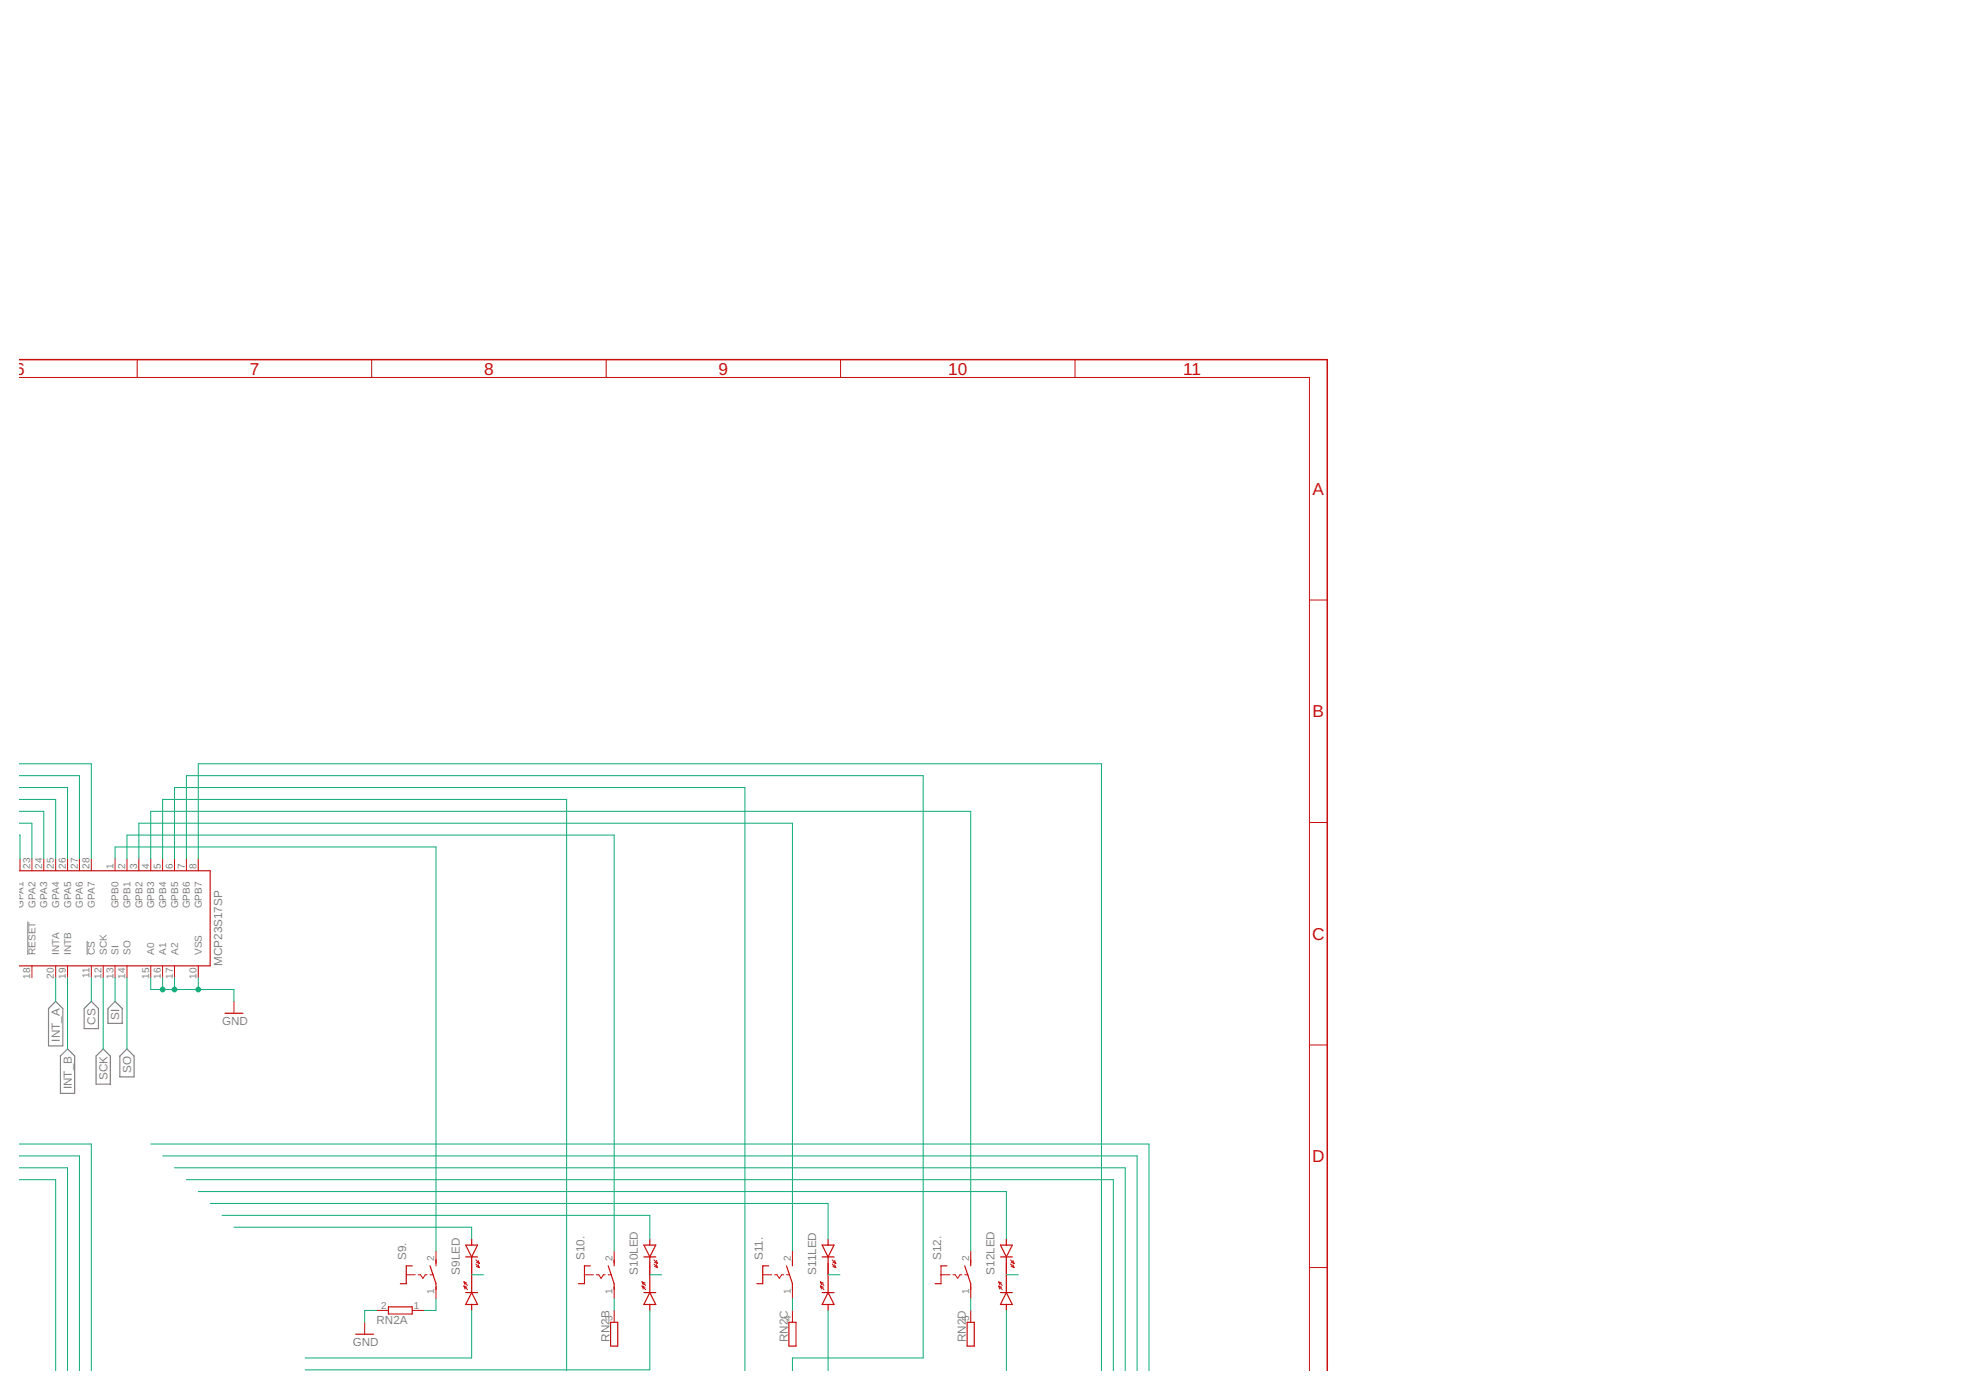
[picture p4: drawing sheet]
<svg xmlns="http://www.w3.org/2000/svg" width="420mm" height="297mm" viewBox="0 0 420 297" stroke-linecap="round" stroke-linejoin="round" font-family="sans-serif">
<path d="M5.9 196.9v7.1M18.6 201.1v2.9" fill="none" stroke="#808080" stroke-width=".21"/>
<path d="M10.4 215.5l1.5-1.5 1.5 1.5v8h-3zM18 215.5l1.5-1.5 1.5 1.5v4.3h-3zM23.1 215.5l1.5-1.5 1.5 1.5v3.2h-3zM12.9 225.7l1.5-1.5 1.6 1.5v8h-3.1zM20.5 225.7l1.6-1.5 1.5 1.5v6h-3.1zM25.6 225.7l1.5-1.5 1.6 1.5v4.4h-3.1z" fill="none" stroke="#808080" stroke-width=".25"/>
<g fill="none" stroke="#c90d0c" stroke-width=".25">
<path d="M4.1 186.1h40.8v20.3h-40.8M48.1 216.5h3.8M83 279.3h5.1v1.5h-5.1zM88.1 270.5h-1.3v3.8h-1.2M91.9 270.5l1.3 3.8v1.3M93.2 269.2v1.3M99.5 266.1h2.6l-1.3 2.5zM99.5 268.6h2.6M99.5 276.2h2.6M100.8 264.8v1.3M100.8 268.6v7.6M100.8 278.8v1.2"/>
<path d="M100.8 276.2l1.3 2.6h-2.6zM126.2 270.5h-1.3v3.8h-1.3M130 270.5l1.3 3.8v1.3M131.3 269.2v1.3M137.6 268.6h2.5M137.6 266.1h2.5l-1.2 2.5zM137.6 276.2h2.5M138.9 276.2l1.2 2.6h-2.5zM138.9 264.8v1.3M138.9 268.6v7.6M138.9 278.8v1.2M164.3 270.5h-1.3v3.8h-1.3"/>
<path d="M168.1 270.5l1.3 3.8v1.3M169.4 269.2v1.3M175.7 268.6h2.5M175.7 266.1h2.5l-1.2 2.5zM175.7 276.2h2.5M177 276.2l1.2 2.6h-2.5zM177 264.8v1.3M177 268.6v7.6M177 278.8v1.2M202.4 270.5h-1.3v3.8h-1.3M206.2 270.5l1.3 3.8v1.3M207.5 269.2v1.3"/>
<path d="M213.8 268.6h2.5M213.8 266.1h2.5l-1.2 2.5zM213.8 276.2h2.5M215.1 276.2l1.2 2.6h-2.5zM215.1 264.8v1.3M215.1 268.6v7.6M215.1 278.8v1.2M76 285.1h3.8M130.5 282.6h1.5v5.1h-1.5zM168.6 282.6h1.5v5.1h-1.5zM206.7 282.6h1.5v5.1h-1.5z"/>
</g>
<g fill="none" stroke="#c90d0c" stroke-width=".21">
<path d="M29.3 76.9v3.8M79.4 76.9v3.8M129.5 76.9v3.8M179.6 76.9v3.8M229.7 76.9v3.8M4.1 80.7h275.7v212.2M279.8 128.2h3.9M279.8 175.8h3.9M4.3 183.5v2.6M6.8 183.5v2.6M9.4 183.5v2.6M11.9 183.5v2.6"/>
<path d="M14.4 183.5v2.6M17 183.5v2.6M19.5 183.5v2.6M24.6 183.5v2.6M27.1 183.5v2.6M29.7 183.5v2.6M32.2 183.5v2.6M34.8 183.5v2.6M37.3 183.5v2.6M39.8 183.5v2.6M42.4 183.5v2.6M6.8 206.4v2.5"/>
<path d="M11.9 206.4v2.5M14.4 206.4v2.5M19.5 206.4v2.5M22.1 206.4v2.5M24.6 206.4v2.5M27.1 206.4v2.5M32.2 206.4v2.5M34.8 206.4v2.5M37.3 206.4v2.5M42.4 206.4v2.5M50 214v2.5M279.8 223.3h3.9"/>
<path d="M86.8 272.4h1.9M89.4 272.4h.5l.5 .8 .5-.8h.4M91.9 272.4h.6M93.2 267.3v2.6M93.2 275v2.5M99.1 274.8l.8 .8M99.1 274.8l.3 .7M99.1 274.8l.7 .3M99.1 273.9l.8 .8M99.1 273.9l.3 .7M99.1 273.9l.7 .3M100.8 269.9v2.5"/>
<path d="M101.7 269.2l.7 .8M101.7 270.1l.7 .8M101.8 269.7l.6 .3M101.8 270.6l.6 .3M102.2 269.4l.2 .6M102.2 270.3l.2 .6M124.9 272.4h1.9M127.4 272.4h.6l.5 .8 .5-.8h.3M130 272.4h.6M131.3 267.3v2.6M131.3 275v2.5M137.2 274.8l.8 .8"/>
<path d="M137.2 274.8l.3 .7M137.2 274.8l.7 .3M137.2 273.9l.8 .8M137.2 273.9l.3 .7M137.2 273.9l.7 .3M138.9 269.9v2.5M139.8 269.2l.7 .8M139.8 270.1l.7 .8M139.9 269.7l.6 .3M139.9 270.6l.6 .3M140.3 269.4l.2 .6M140.3 270.3l.2 .6"/>
<path d="M163 272.4h1.9M165.5 272.4h.6l.5 .8 .5-.8h.3M168.1 272.4h.6M169.4 267.3v2.6M169.4 275v2.5M175.3 274.8l.8 .8M175.3 274.8l.3 .7M175.3 274.8l.7 .3M175.3 273.9l.8 .8M175.3 273.9l.3 .7M175.3 273.9l.7 .3M177 269.9v2.5"/>
<path d="M177.9 269.2l.7 .8M177.9 270.1l.7 .8M178 269.7l.6 .3M178 270.6l.6 .3M178.4 269.4l.2 .6M178.4 270.3l.2 .6M201.1 272.4h1.9M203.6 272.4h.6l.5 .8 .5-.8h.3M206.2 272.4h.6M207.5 267.3v2.6M207.5 275v2.5M213.4 274.8l.8 .8"/>
<path d="M213.4 274.8l.3 .7M213.4 274.8l.7 .3M213.4 273.9l.8 .8M213.4 273.9l.3 .7M213.4 273.9l.7 .3M215.1 269.9v2.5M216 269.2l.7 .8M216 270.1l.7 .8M216.1 269.7l.6 .3M216.1 270.6l.6 .3M216.5 269.4l.2 .6M216.5 270.3l.2 .6"/>
<path d="M279.8 270.9h3.9M77.9 282.6v2.5M80.5 280h2.5M88.1 280h2.5M131.3 280v2.6M169.4 280v2.6M207.5 280v2.6"/>
</g>
<path d="M4.1 76.9h279.6v216" fill="none" stroke="#c90d0c" stroke-width=".32"/>
<g fill="none" stroke="#0dab76" stroke-width=".21">
<path d="M4.1 170.8h7.8v12.7M4.1 168.3h10.3v15.2M4.1 165.8h12.9v17.7M4.1 163.2h15.4v20.3M4.1 178.5h.2v5M4.1 175.9h2.7v7.6M4.1 173.4h5.3v10.1M24.6 183.5v-2.5h68.6v86.3M27.1 183.5v-5h104.2v88.8M29.7 183.5v-7.6h139.7v91.4M32.2 183.5v-10.1h175.3v93.9M34.8 183.5v-12.7h86.3v122.1"/>
<path d="M37.3 183.5v-15.2h121.9v124.6M39.8 183.5v-17.7h157.5v124.4h-27.9v2.7M42.4 183.5v-20.3h193v129.7M11.9 208.9v5.1M14.4 208.9v15.3M19.5 208.9v5.1M22.1 208.9v15.3M24.6 208.9v5.1M27.1 208.9v15.3M32.2 208.9v2.6h17.8v2.5M34.8 208.9v2.6M37.3 208.9v2.6"/>
<path d="M42.4 208.9v2.6M4.1 252.1h7.8v40.8M4.1 249.6h10.3v43.3M4.1 247h12.9v45.9M4.1 244.5h15.4v48.4M32.2 244.5h213.4v48.4M34.8 247h208.2v45.9M37.3 249.6h203.2v43.3M39.8 252.1h198.1v40.8M42.4 254.6h172.7v10.2M44.9 257.2h132.1v7.6M47.5 259.7h91.4v5.1"/>
<path d="M50 262.3h50.8v2.5M93.2 277.5v2.5h-2.6M100.8 272.4h2.5M131.3 277.5v2.5M138.9 272.4h2.5M169.4 277.5v2.5M177 272.4h2.5M207.5 277.5v2.5M215.1 272.4h2.5M80.5 280h-2.6v2.6M100.8 280v10.2h-35.6M138.9 280v12.7h-73.7"/>
<path d="M177 280v12.9M215.1 280v12.9"/>
</g>
<g fill="#0dab76" stroke="#0dab76" stroke-width=".21">
<circle cx="42.4" cy="211.5" r=".51"/>
<circle cx="37.3" cy="211.5" r=".51"/>
<circle cx="34.8" cy="211.5" r=".51"/>
</g>
<g font-size="3.7" fill="#c90d0c">
<text x="3.3" y="80.1">6</text>
<text x="53.4" y="80.1">7</text>
<text x="103.5" y="80.1">8</text>
<text x="153.6" y="80.1">9</text>
<text x="202.6" y="80.1">10</text>
<text x="252.9" y="80.1">11</text>
<text x="280.5" y="105.7">A</text>
<text x="280.5" y="153.3">B</text>
<text x="280.4" y="200.8">C</text>
<text x="280.4" y="248.4">D</text>
</g>
<g font-size="2.5" fill="#808080">
<text x="47.5" y="206.4" transform="rotate(-90 47.5 206.4)">MCP23S17SP</text>
<text x="20.4" y="219" transform="rotate(-90 20.4 219)">CS</text>
<text x="25.5" y="217.9" transform="rotate(-90 25.5 217.9)">SI</text>
<text x="47.5" y="219.1">GND</text>
<text x="12.8" y="222.6" transform="rotate(-90 12.8 222.6)">INT_A</text>
<text x="15.3" y="232.8" transform="rotate(-90 15.3 232.8)">INT_B</text>
<text x="22.9" y="230.8" transform="rotate(-90 22.9 230.8)">SCK</text>
<text x="28" y="229.3" transform="rotate(-90 28 229.3)">SO</text>
<text x="86.8" y="269.2" transform="rotate(-90 86.8 269.2)">S9.</text>
<text x="124.9" y="269.2" transform="rotate(-90 124.9 269.2)">S10.</text>
<text x="163" y="269.2" transform="rotate(-90 163 269.2)">S11.</text>
<text x="201.1" y="269.2" transform="rotate(-90 201.1 269.2)">S12.</text>
<text x="98.2" y="272.4" transform="rotate(-90 98.2 272.4)">S9LED</text>
<text x="136.3" y="272.4" transform="rotate(-90 136.3 272.4)">S10LED</text>
<text x="174.4" y="272.4" transform="rotate(-90 174.4 272.4)">S11LED</text>
<text x="212.5" y="272.4" transform="rotate(-90 212.5 272.4)">S12LED</text>
<text x="75.4" y="287.7">GND</text>
<text x="80.5" y="282.8">RN2A</text>
<text x="130.2" y="286.7" transform="rotate(-90 130.2 286.7)">RN2B</text>
<text x="168.3" y="286.8" transform="rotate(-90 168.3 286.8)">RN2C</text>
<text x="206.4" y="286.8" transform="rotate(-90 206.4 286.8)">RN2D</text>
</g>
<g font-size="2.1" fill="#808080">
<text x="3.9" y="185.7" transform="rotate(-90 3.9 185.7)">22</text>
<text x="6.5" y="185.7" transform="rotate(-90 6.5 185.7)">23</text>
<text x="9" y="185.7" transform="rotate(-90 9 185.7)">24</text>
<text x="11.5" y="185.7" transform="rotate(-90 11.5 185.7)">25</text>
<text x="14.1" y="185.7" transform="rotate(-90 14.1 185.7)">26</text>
<text x="16.6" y="185.7" transform="rotate(-90 16.6 185.7)">27</text>
<text x="19.2" y="185.7" transform="rotate(-90 19.2 185.7)">28</text>
<text x="24.2" y="185.7" transform="rotate(-90 24.2 185.7)">1</text>
<text x="26.8" y="185.7" transform="rotate(-90 26.8 185.7)">2</text>
<text x="29.3" y="185.7" transform="rotate(-90 29.3 185.7)">3</text>
<text x="31.9" y="185.7" transform="rotate(-90 31.9 185.7)">4</text>
<text x="34.4" y="185.7" transform="rotate(-90 34.4 185.7)">5</text>
<text x="36.9" y="185.7" transform="rotate(-90 36.9 185.7)">6</text>
<text x="39.5" y="185.7" transform="rotate(-90 39.5 185.7)">7</text>
<text x="42" y="185.7" transform="rotate(-90 42 185.7)">8</text>
<text x="5" y="194" transform="rotate(-90 5 194)">GPA1</text>
<text x="7.6" y="194" transform="rotate(-90 7.6 194)">GPA2</text>
<text x="10.1" y="194" transform="rotate(-90 10.1 194)">GPA3</text>
<text x="12.7" y="194" transform="rotate(-90 12.7 194)">GPA4</text>
<text x="15.2" y="194" transform="rotate(-90 15.2 194)">GPA5</text>
<text x="17.7" y="194" transform="rotate(-90 17.7 194)">GPA6</text>
<text x="20.3" y="194" transform="rotate(-90 20.3 194)">GPA7</text>
<text x="25.4" y="194.1" transform="rotate(-90 25.4 194.1)">GPB0</text>
<text x="27.9" y="194.1" transform="rotate(-90 27.9 194.1)">GPB1</text>
<text x="30.4" y="194.1" transform="rotate(-90 30.4 194.1)">GPB2</text>
<text x="33" y="194.1" transform="rotate(-90 33 194.1)">GPB3</text>
<text x="35.5" y="194.1" transform="rotate(-90 35.5 194.1)">GPB4</text>
<text x="38.1" y="194.1" transform="rotate(-90 38.1 194.1)">GPB5</text>
<text x="40.6" y="194.1" transform="rotate(-90 40.6 194.1)">GPB6</text>
<text x="43.1" y="194.1" transform="rotate(-90 43.1 194.1)">GPB7</text>
<text x="6.5" y="209.1" transform="rotate(-90 6.5 209.1)">18</text>
<text x="7.6" y="204" transform="rotate(-90 7.6 204)">RESET</text>
<text x="11.5" y="209.1" transform="rotate(-90 11.5 209.1)">20</text>
<text x="12.7" y="204" transform="rotate(-90 12.7 204)">INTA</text>
<text x="14.1" y="209.1" transform="rotate(-90 14.1 209.1)">19</text>
<text x="15.2" y="204" transform="rotate(-90 15.2 204)">INTB</text>
<text x="19.2" y="209" transform="rotate(-90 19.2 209)">11</text>
<text x="20.3" y="204" transform="rotate(-90 20.3 204)">CS</text>
<text x="21.7" y="209.1" transform="rotate(-90 21.7 209.1)">12</text>
<text x="22.8" y="204" transform="rotate(-90 22.8 204)">SCK</text>
<text x="24.2" y="209.1" transform="rotate(-90 24.2 209.1)">13</text>
<text x="25.4" y="204" transform="rotate(-90 25.4 204)">SI</text>
<text x="26.8" y="209.1" transform="rotate(-90 26.8 209.1)">14</text>
<text x="27.9" y="204" transform="rotate(-90 27.9 204)">SO</text>
<text x="31.9" y="209.1" transform="rotate(-90 31.9 209.1)">15</text>
<text x="33" y="204" transform="rotate(-90 33 204)">A0</text>
<text x="34.4" y="209.1" transform="rotate(-90 34.4 209.1)">16</text>
<text x="35.5" y="204" transform="rotate(-90 35.5 204)">A1</text>
<text x="36.9" y="209.1" transform="rotate(-90 36.9 209.1)">17</text>
<text x="38.1" y="204" transform="rotate(-90 38.1 204)">A2</text>
<text x="42" y="209.1" transform="rotate(-90 42 209.1)">10</text>
<text x="43.1" y="204" transform="rotate(-90 43.1 204)">VSS</text>
<text x="92.8" y="269.5" transform="rotate(-90 92.8 269.5)">2</text>
<text x="130.9" y="269.5" transform="rotate(-90 130.9 269.5)">2</text>
<text x="169" y="269.5" transform="rotate(-90 169 269.5)">2</text>
<text x="207.1" y="269.5" transform="rotate(-90 207.1 269.5)">2</text>
<text x="81.5" y="279.7">2</text>
<text x="88.4" y="279.7">1</text>
<text x="92.8" y="276.5" transform="rotate(-90 92.8 276.5)">1</text>
<text x="130.9" y="276.5" transform="rotate(-90 130.9 276.5)">1</text>
<text x="169" y="276.5" transform="rotate(-90 169 276.5)">1</text>
<text x="207.1" y="276.5" transform="rotate(-90 207.1 276.5)">1</text>
<text x="130.9" y="282.2" transform="rotate(-90 130.9 282.2)">3</text>
<text x="169" y="282.2" transform="rotate(-90 169 282.2)">4</text>
<text x="207.1" y="282.2" transform="rotate(-90 207.1 282.2)">5</text>
</g>
</svg>
